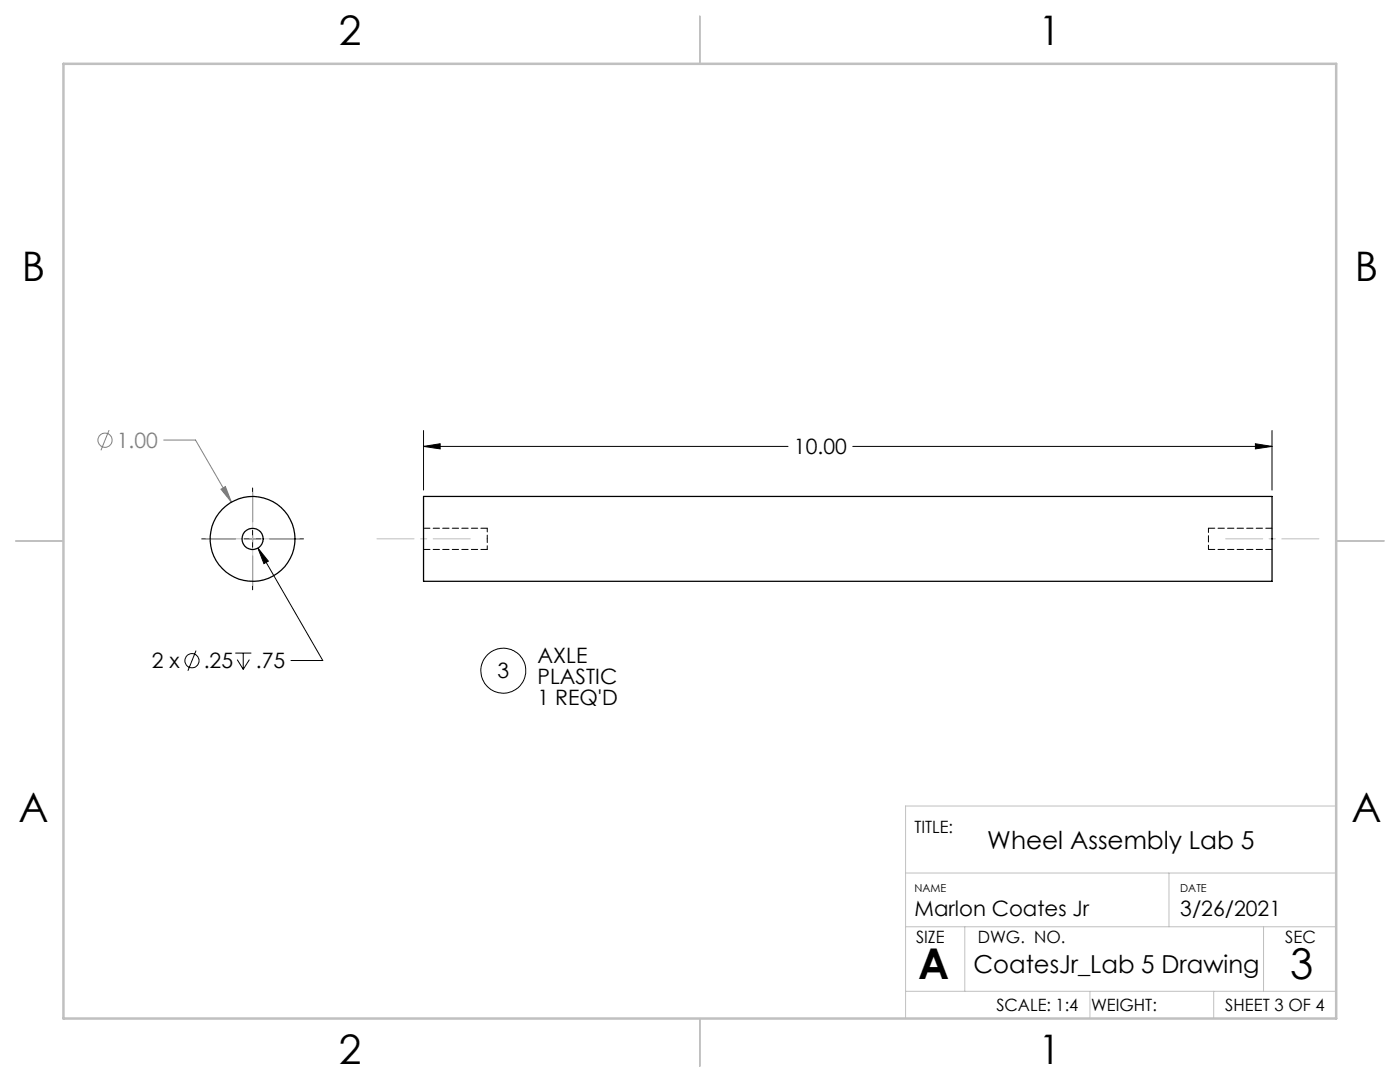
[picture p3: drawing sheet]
<svg xmlns="http://www.w3.org/2000/svg" width="279mm" height="216mm" viewBox="0 0 279 216" stroke-linecap="round" stroke-linejoin="round" font-family="sans-serif">
<g fill="none" stroke="#000" stroke-width=".2">
<path d="M50.4 97.4v6.7M84.5 89.1l3.3-.6v1.1zM84.5 85.9v11.9M84.5 89.1h72.8M170.2 89.1h83.7M250.5 88.5l3.4 .6-3.4 .5zM253.9 85.9v11.9M40.3 107.5h6.7M48.7 107.5h3.4M50.4 105.8v3.4M50.4 110.9v6.8M51.5 109.4l2.1 2.6-.9 .5z"/>
<path d="M51.5 109.4l12.9 22.4h-6.3M53.8 107.5h6.8M39.1 129.8l-1.6 4M47 130.3h3.2M47.3 131.6l1.2 2M48.5 130.3v3.3M49.8 131.6l-1.3 2"/>
<circle cx="38.3" cy="131.8" r="1.41"/>
<circle cx="100.5" cy="133.8" r="4.5"/>
</g>
<g fill="none" stroke="#808080" stroke-width=".2">
<path d="M21.8 85.8l-1.7 4.1M32.7 87.8h6.3l7.2 12.4M44.1 97.6l.9-.5 1.2 3.1z"/>
<circle cx="20.9" cy="87.8" r="1.42"/>
</g>
<path d="M50.4 116.8v-18.6M59.7 107.5h-18.6M93.9 107.5h-18.7M263.2 107.5h-18.6" fill="none" stroke="#c0c0c0" stroke-width=".2" stroke-dasharray="15.2 1.3 1.3 1.3" stroke-dashoffset="7.8"/>
<path d="M180.7 174.2h86M233.3 174.2v10.7M266.7 160.8h-86v42.4M180.7 197.8h86M180.7 184.9h86M192.5 184.9v12.9M217.5 197.8v5.4M242.2 197.8v5.4M252.2 184.9v12.9" fill="none" stroke="#c0c0c0" stroke-width=".2"/>
<path d="M139.7 3.2v9.5M3.1 107.9h9.6M266.7 107.9h9.5M139.7 203.2v9.6" fill="none" stroke="#c0c0c0" stroke-width=".25"/>
<path d="M12.7 12.7h254v190.5h-254z" fill="none" stroke="#c0c0c0" stroke-width=".5"/>
<path d="M51.5 109.4l1.2 3.1 .9-.5zM250.5 88.5l3.4 .6-3.4 .5zM84.5 89.1l3.3-.6v1.1z" fill="#000"/>
<path d="M44.1 97.6l.9-.5 1.2 3.1z" fill="#808080"/>
<g fill="none" stroke="#000" stroke-width=".25">
<path d="M84.5 99.1h169.4v16.9h-169.4z"/>
<circle cx="50.4" cy="107.5" r="2.12"/>
<circle cx="50.4" cy="107.5" r="8.5"/>
</g>
<path d="M241.2 105.4v4.2" fill="none" stroke="#000" stroke-width=".2" stroke-dasharray="1.3 .6" stroke-dashoffset=".4"/>
<path d="M97.2 107.5v-2.1M97.2 109.6v-2.1" fill="none" stroke="#000" stroke-width=".2" stroke-dasharray="1.3 .6" stroke-dashoffset=".5"/>
<path d="M84.5 109.6h12.7M97.2 105.4h-12.7M241.2 109.6h12.7M253.9 105.4h-12.7" fill="none" stroke="#000" stroke-width=".2" stroke-dasharray="1.3 .6"/>
<g font-size="8.5">
<text x="183.3" y="195.4">A</text>
<text x="257.5" y="195.4">3</text>
</g>
<g font-size="8.1">
<text x="67.6" y="8.9">2</text>
<text x="207.3" y="8.9">1</text>
<text x="4.4" y="56.1">B</text>
<text x="270.4" y="56.1">B</text>
<text x="3.7" y="164.1">A</text>
<text x="269.7" y="164.1">A</text>
<text x="67.6" y="212.4">2</text>
<text x="207.3" y="212.4">1</text>
</g>
<g font-size="4.9">
<text x="197" y="169.4">Wheel Assembly Lab 5</text>
<text x="194.3" y="194.1">CoatesJr_Lab 5 Drawing</text>
</g>
<text font-size="4.2" fill="#808080" x="23.3" y="89.4">1.00</text>
<g font-size="4.2">
<text x="158.5" y="90.7">10.00</text>
<text x="30.3" y="133.4">2 x</text>
<text x="40.7" y="133.4">.25</text>
<text x="51.1" y="133.4">.75</text>
<text x="99.3" y="135.3">3</text>
<text x="107.3" y="132.3">AXLE</text>
<text x="107.3" y="136.5">PLASTIC</text>
<text x="107.3" y="140.6">1 REQ'D</text>
<text x="182.5" y="182.8">Marlon Coates Jr</text>
<text x="235.5" y="182.8">3/26/2021</text>
</g>
<g font-size="3.4">
<text x="182.5" y="166.2">TITLE:</text>
<text x="182.8" y="188.1">SIZE</text>
<text x="195.1" y="188.1">DWG. NO.</text>
<text x="256.5" y="188.2">SEC</text>
<text x="198.8" y="201.7">SCALE: 1:4</text>
<text x="217.7" y="201.8">WEIGHT:</text>
<text x="244.5" y="201.7">SHEET 3 OF 4</text>
</g>
<g font-size="2.2">
<text x="182.5" y="177.9">NAME</text>
<text x="235.5" y="177.9">DATE</text>
</g>
</svg>
